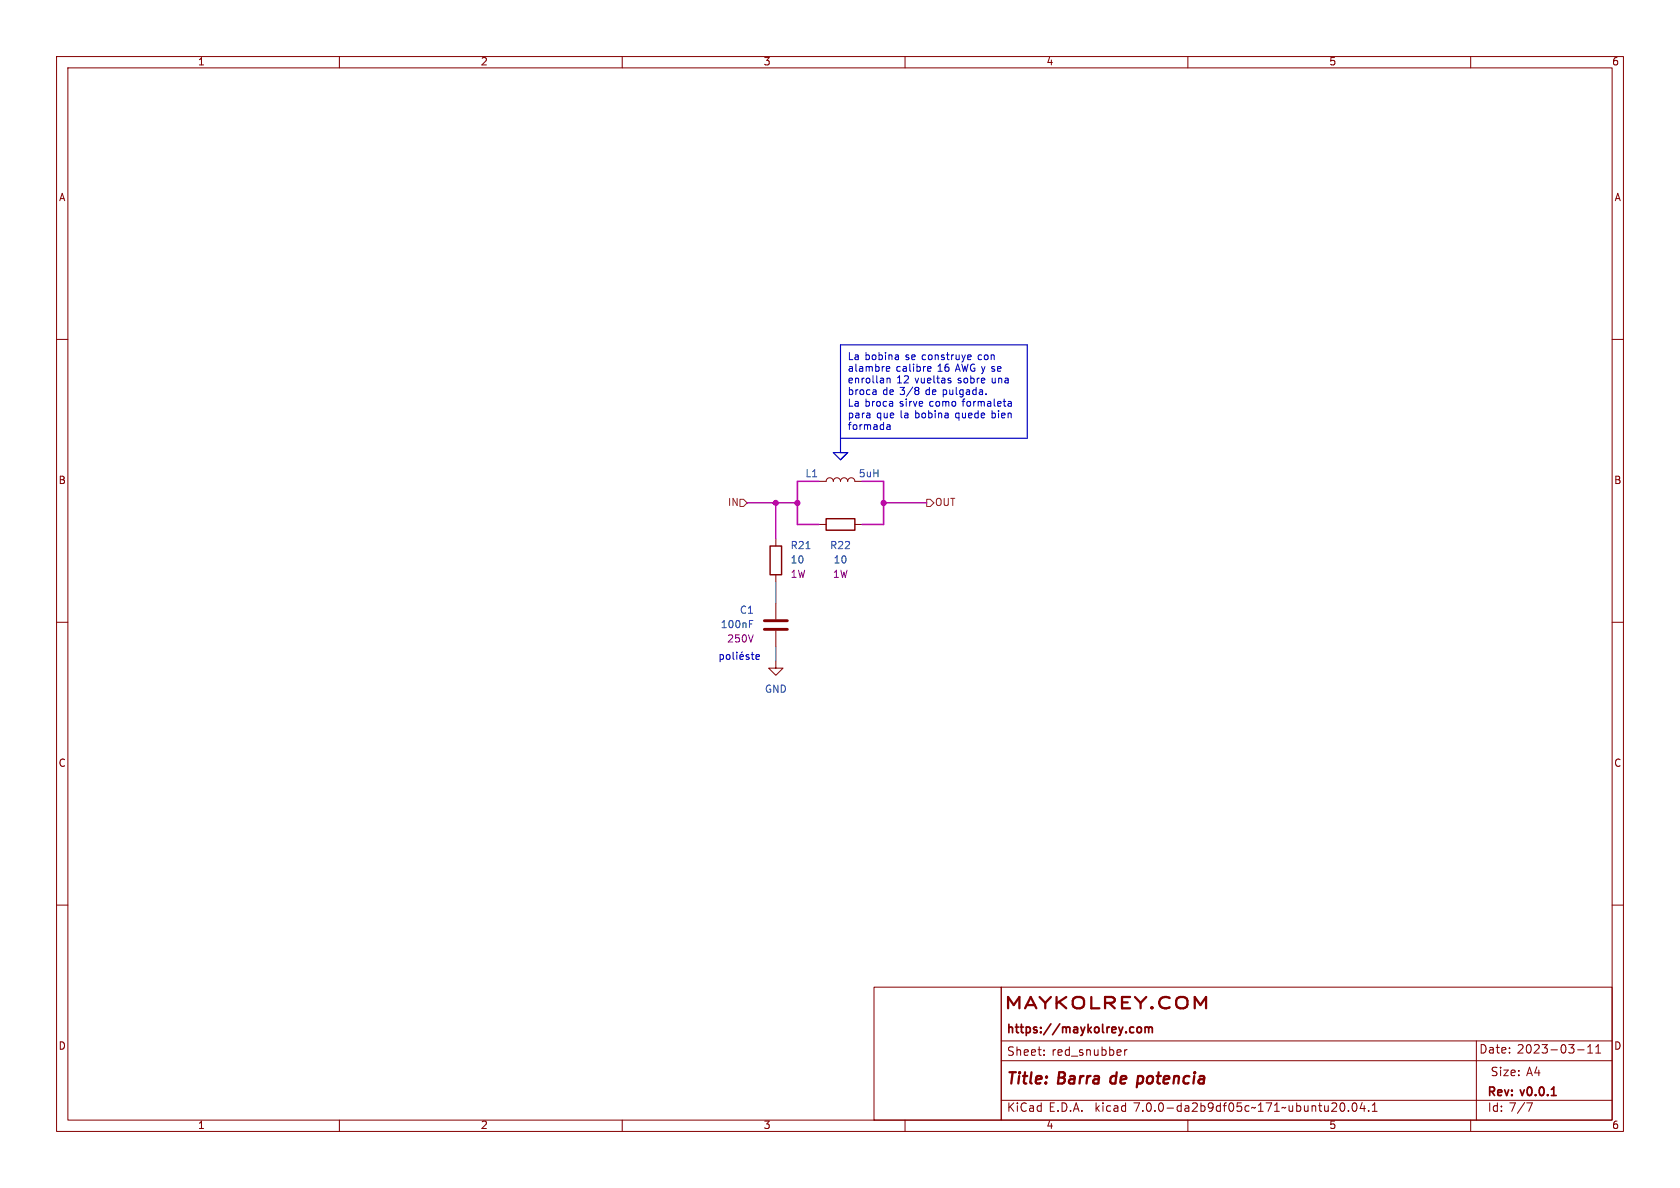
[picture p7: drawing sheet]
<svg xmlns="http://www.w3.org/2000/svg" width="297mm" height="210mm" viewBox="0 0 297 210" stroke-linecap="round" stroke-linejoin="round" font-family="sans-serif">
<g fill="none" stroke="#840000" stroke-width=".18">
<path d="M10 10h277v190h-277zM12 12h273v186h-273zM60 10v2M110 10v2M160 10v2M210 10v2M260 10v2M10 60h2M285 60h2M137.2 95.3v1.2M144.8 85.1h1.2a.64 .64 0 0 1 .7-.6 .64 .64 0 0 1 .6 .6 .64 .64 0 0 1 .7-.6 .64 .64 0 0 1 .6 .6 .64 .64 0 0 1 .6-.6 .64 .64 0 0 1 .7 .6 .64 .64 0 0 1 .6-.6 .64 .64 0 0 1 .6 .6h1.3M144.8 92.7h1.2"/>
<path d="M151.1 92.7h1.3M10 110h2M137.2 116.8v1.3h1.2l-1.2 1.3-1.3-1.3h1.3M137.2 101.6v1.3M137.2 106.7v2.8M137.2 111.5v2.8M285 110h2M10 160h2M285 160h2M154.5 174.5h22.5v23.5h-22.5zM177 174.5h108v23.5h-108zM60 198v2"/>
<path d="M110 198v2M160 198v2M177 194.5h108M177 187.5h108M177 184h108M184.6 186.4v.2M184.6 185.6v.2M198.8 185.6v1M199.3 185.6h-.3l-.2 .2M210 198v2M237 195.1l.2-.1a.81 .81 0 0 1 .6 .6 .81 .81 0 0 1-.3 .8l-.1 .1a.81 .81 0 0 1-.4-1.4zM238.4 196.3v.2"/>
<path d="M239.2 195h.2a.81 .81 0 0 1 .6 .6 .81 .81 0 0 1-.3 .8l-.2 .1a.81 .81 0 0 1-.6-.7 .81 .81 0 0 1 .3-.8zM240.8 194.9l-.3 1.1h.9M241.2 195.5v1M242 196.3v.2M242.6 196.5h.9M242.6 195.4l.4-.4v1.5M260 198v2M261 184v14M270.9 195l-.6 1.5M278.9 185.6h1.1M280.7 186.2h.8M280.7 185.1l.4-.4v1.5"/>
<path d="M282.1 186.2h.9M282.1 185.1l.4-.4v1.5"/>
</g>
<path d="M196.3 190.6v.8M201.2 191.5h.4M201.8 190.2l-.6 .1" fill="none" stroke="#840000" stroke-width=".4"/>
<path d="M201.1 181.7l.2-.1 .4 .1 .1 .6-.2 .2-.3 .1-.2-.2zM202.4 181.7l.5-.1 .2 .2M202.4 181.6v1M203.1 181.8l.2-.2h.3l.1 1M203.1 181.8v.8" fill="none" stroke="#840000" stroke-width=".3"/>
<path d="M135.1 111.3h4.1M135.1 109.7h4.1" fill="none" stroke="#840000" stroke-width=".51"/>
<path d="M132.5 109.7h.6" fill="none" stroke="#006464" stroke-width=".18"/>
<path d="M136.1 96.5h2.1v5.1h-2.1zM146 91.7h5.1v2h-5.1z" fill="none" stroke="#840000" stroke-width=".25"/>
<path d="M130.8 88.3h.6l.7 .6-.7 .6h-.6zM163.8 88.3h.7l.6 .6-.6 .6h-.7z" fill="none" stroke="#725600" stroke-width=".18"/>
<g fill="none" stroke="#0000c2" stroke-width=".18">
<path d="M154.8 69l.1 .8M154.9 69.7l-.1 .1M154.9 69.2l-.1 .1M156.8 65.6h.4M156.8 64.9l.3-.1 .2 .3-.6 .1M156.8 66.8v.9M156.8 67l.2-.2 .3 .1 .1 .8M156.8 75.9h.6M156.9 75.1h-.1M157.2 75.1l.2 .2v.6M157.4 75.4l-.6 .1M158.8 62.8v.8"/>
<path d="M158.8 63.5l-.1 .1M158.8 63l-.1 .1M162 69h.2M162.2 69l.3 .3v.2l-.3 .3h-.2M162.4 68.6l.1 .2-.3 .2M164.5 65.6h-.3M164.5 64.9l.1 .2-.6 .1M168 67.3l.1 .2-.1 .2M168 66.8l.1 .1M171.3 62.7l.3 .1 .1 .2-.6 .2M171.6 63.5l-.3 .1M174.3 69.6v.2"/>
<path d="M178.4 71h.2l.2 .1v.7M178.8 71.7l-.4 .1M178.8 71.3h-.4M127.3 115.7v1.3M127.3 115.8l.4-.1 .2 .3-.1 .5h-.5M128.5 115.8l.1-.1 .4 .1 .1 .5-.2 .2-.3 .1-.1-.2zM129.6 115.3v1.1l.2 .2M130.3 115.3v.1M130.3 115.7v.9M130.8 116.1l.6-.1v-.2l-.4-.1-.2 .2 .1 .6h.5M131.2 115.2l-.1 .2M132.4 115.8l-.3-.1-.2 .2 .1 .2 .4 .1v.3h-.5"/>
<path d="M132.8 115.7h.5M133 115.3v1.1l.3 .2M133.7 116.1l.6-.1-.1-.2-.4-.1-.1 .2v.6h.5"/>
</g>
<path d="M148.6 77.5h33v-16.5h-33v19M147.3 80h2.6l-1.3 1.3z" fill="none" stroke="#0000c2" stroke-width=".2"/>
<path d="M137.2 102.9v3.8M137.2 114.3v2.5" fill="none" stroke="#009600" stroke-width=".18"/>
<path d="M132.1 88.9h8.9M137.2 88.9v6.4M144.8 85.1h-3.8v7.6h3.8M152.4 85.1h3.8v7.6h-3.8M156.2 88.9h7.6" fill="none" stroke="#c200c2" stroke-width=".28"/>
<g fill="#c200c2" stroke="#c200c2" stroke-width=".18">
<circle cx="156.2" cy="88.9" r=".46"/>
<circle cx="141" cy="88.9" r=".46"/>
<circle cx="137.2" cy="88.9" r=".46"/>
</g>
<g font-size="2.8" fill="#840000">
<text x="177.5" y="179">MAYKOLREY.COM</text>
<text x="178" y="192.3">Title:</text>
<text x="187.1" y="192.3">Barra</text>
<text x="197" y="192.3">de</text>
<text x="202.4" y="192.3">potencia</text>
</g>
<g font-size="2.1" fill="#840000">
<text x="178" y="183.1">https://maykolrey.com</text>
<text x="178" y="186.9">Sheet:</text>
<text x="185.9" y="186.9">red_snubber</text>
<text x="261.5" y="186.5">Date:</text>
<text x="263.5" y="190.5">Size:</text>
<text x="268.2" y="186.5">2023-03-11</text>
<text x="269.8" y="190.5">A4</text>
<text x="178" y="196.8">KiCad</text>
<text x="185.4" y="196.8">E.D.A.</text>
<text x="193.7" y="196.8">kicad</text>
<text x="200.6" y="196.8">7.0.0-da2b9df05c~171~ubuntu20.04.1</text>
<text x="263" y="194.2">Rev:</text>
<text x="263" y="196.8">Id: 7/7</text>
<text x="269" y="194.2">v0.0.1</text>
</g>
<g font-size="1.8" fill="#840000">
<text x="35" y="11.8">1</text>
<text x="85" y="11.8">2</text>
<text x="135" y="11.8">3</text>
<text x="185" y="11.8">4</text>
<text x="235" y="11.8">5</text>
<text x="285" y="11.8">6</text>
<text x="10.4" y="35.8">A</text>
<text x="285.4" y="35.8">A</text>
<text x="10.3" y="85.8">B</text>
<text x="285.3" y="85.8">B</text>
<text x="10.3" y="135.8">C</text>
<text x="285.3" y="135.8">C</text>
<text x="10.3" y="185.8">D</text>
<text x="285.3" y="185.8">D</text>
<text x="35" y="199.8">1</text>
<text x="85" y="199.8">2</text>
<text x="135" y="199.8">3</text>
<text x="185" y="199.8">4</text>
<text x="235" y="199.8">5</text>
<text x="285" y="199.8">6</text>
</g>
<g font-size="1.8" fill="#0000c2">
<text x="149.9" y="63.9">La bobina</text>
<text x="149.9" y="65.9">alambre</text>
<text x="158.4" y="65.9">calibre</text>
<text x="160.2" y="63.9">se construye</text>
<text x="165.8" y="65.9">16</text>
<text x="169.2" y="65.9">AWG y se</text>
<text x="173.2" y="63.9">con</text>
<text x="149.9" y="68">enrollan</text>
<text x="149.9" y="70">broca</text>
<text x="156.1" y="70">de 3/8</text>
<text x="158.6" y="68">12</text>
<text x="161.9" y="68">vueltas</text>
<text x="163.8" y="70">de pulgada.</text>
<text x="169.5" y="68">sobre</text>
<text x="175.6" y="68">una</text>
<text x="149.9" y="72.1">La broca</text>
<text x="149.9" y="74.1">para</text>
<text x="149.9" y="76.2">formada</text>
<text x="155" y="74.1">que</text>
<text x="159.1" y="72.1">sirve</text>
<text x="159.3" y="74.1">la</text>
<text x="162" y="74.1">bobina</text>
<text x="164.5" y="72.1">como</text>
<text x="169.2" y="74.1">quede</text>
<text x="170.5" y="72.1">formaleta</text>
<text x="175.7" y="74.1">bien</text>
</g>
<g font-size="1.8" fill="#725600">
<text x="128.6" y="89.7">IN</text>
<text x="165.3" y="89.7">OUT</text>
</g>
<g font-size="1.8" fill="#006464">
<text x="142.3" y="84.6">L1</text>
<text x="151.8" y="84.6">5uH</text>
<text x="139.7" y="97.3">R21</text>
<text x="139.7" y="99.9">10</text>
<text x="146.7" y="97.3">R22</text>
<text x="147.3" y="99.9">10</text>
<text x="127.3" y="111.3">100nF</text>
<text x="130.7" y="108.8">C1</text>
<text x="135.2" y="122.7">GND</text>
</g>
<g font-size="1.8" fill="#840084">
<text x="139.7" y="102.4">1W</text>
<text x="147.2" y="102.4">1W</text>
<text x="128.5" y="113.9">250V</text>
</g>
</svg>
